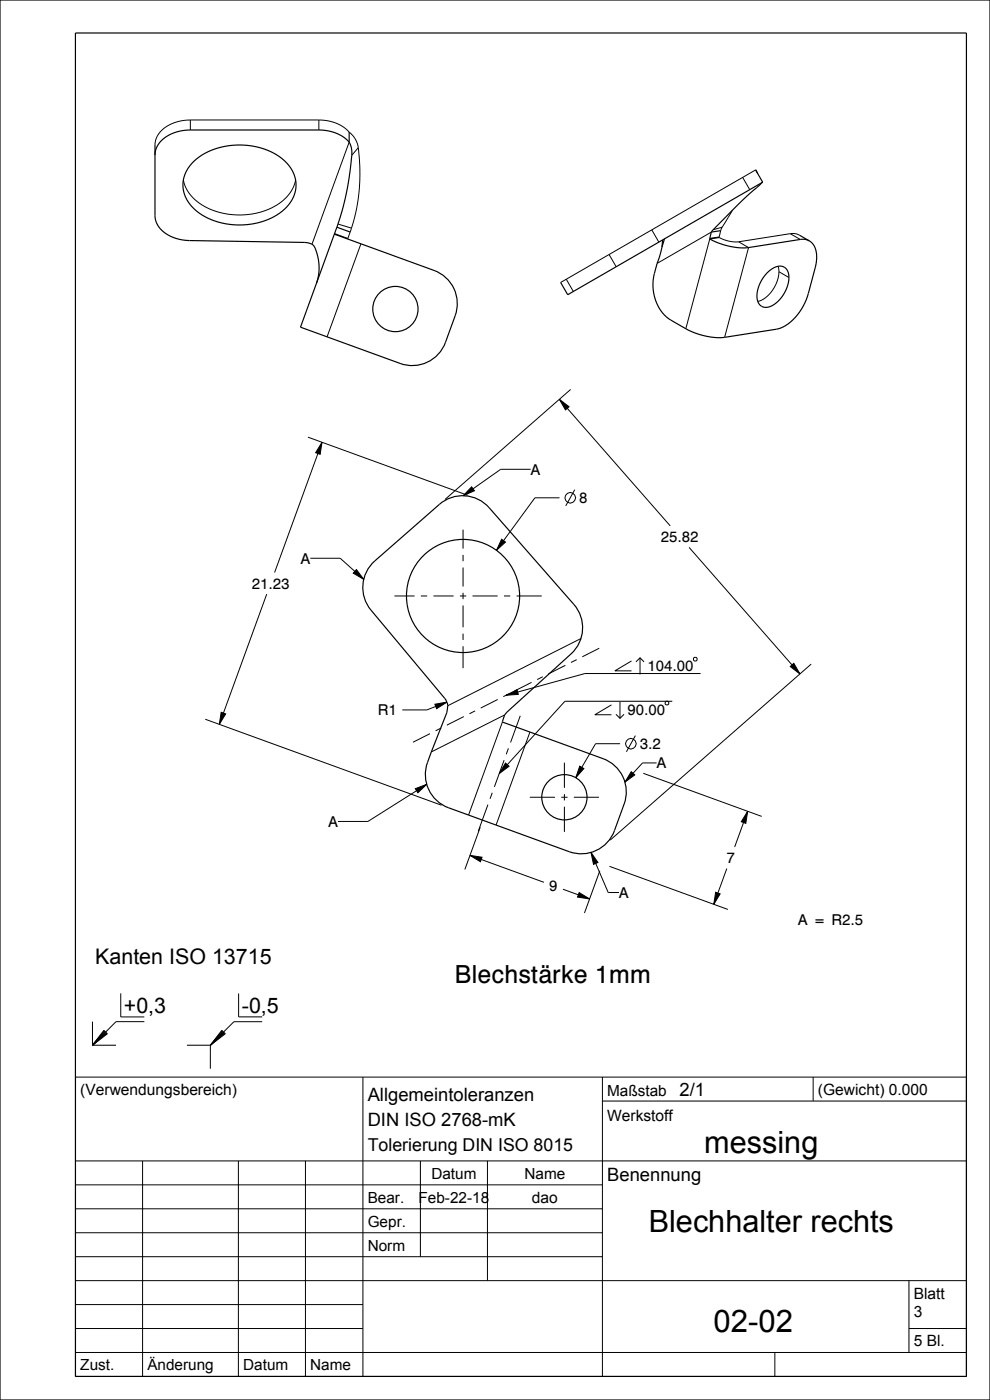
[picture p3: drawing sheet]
<svg xmlns="http://www.w3.org/2000/svg" width="210mm" height="297mm" viewBox="0 0 210 297" stroke-linecap="round" stroke-linejoin="round" font-family="sans-serif">
<g fill="none" stroke="#000" stroke-width=".21">
<path d="M40.4 25.5a7.6 7.6 0 0 0-7.3 3.8l-.2 1.5M40.4 25.5v2.1M40.4 25.5h27.2M67.6 25.5a8.4 8.4 0 0 1 8.3 5.4l.1 .4M67.6 25.5v2.1M74.1 30.1l-7.9 21.7M76 31.3a39 39 0 0 1-1.4 17.1M76 31.3l-1.4 1.6M157.5 37.6l1.5 2.6M160.3 36.1l-41.4 23.8M160.3 36l.1 .1M71 49.6l2.8 1"/>
<path d="M71.7 47.5l2.9 .9M74.6 48.4l-.9 2.3M76.6 51.7l-7.2 19.8M120.1 59.2l1.5 2.6M129.2 54l1.5 2.6M138.3 48.8l1.5 2.6M140.8 50.7l.1 .2M150.6 50.7l-5.1 19M150.9 49.2l-11.5 6.7M152.6 50.3a6.3 6.3 0 0 0 4.1 1M152.6 50.3l-2 .3M153.2 48.2l-.6 2.1"/>
<path d="M153.2 48.2l-1.9 .5M155.3 44.6l-2.1 3.6M156.7 51.3l2.1 1.2-5.1 19.1M167.6 49.6h1.1l.9 .3M167.6 49.6l-10.9 1.7M167.6 49.6l2.1 1.2M65.3 92.7l33.9 12.4M68.3 93.8l-.4 2.6-.9-.4zM68.3 93.8l-10.1 27.7M112.6 99.6h-6.4l-7.9 5.6M118.7 84.7l2 1.6-.8 .7zM118.7 84.7l23.5 26.9"/>
<path d="M121 82.6l-26.6 23.4M65.8 118.4h6.4l5 4.5M100 103.3l.6 .8-2.3 1.1zM106.4 114.4l.8 .6-1.9 1.7zM118.7 105.6h-5.2l-8.2 11.1M121.9 103.9l-1.9 3.4M146.2 116.1l23.5 26.9M56.6 126l-10.1 27.7M75.6 120.8l1.6 2.1-2.3-1.3zM123.2 135.5l-28.2 14.2M135.8 139.6v3.5M147.3 139.5h.4l.2 .1v.4l-.2 .2h-.4l-.2-.2v-.4z"/>
<path d="M43.5 152.6l50.2 18.2M46.9 151.1l1 .4-1.4 2.2zM92.2 149.4l2.6-.5-2.2 1.4zM94.8 148.9l-4.3 1.7h-5.2M107 151.7l-15.5 7.8M107.4 147.5l2.3-1.2 .2 1zM129.7 149.5l-3.5 2.1h3.5M130.7 151.5l.8 .9 .9-.9M131.5 148.9v3.5M131.5 157.8h-5.2l-4.2 7.2M134 140.2l-3.6 2.1h3.6M134.8 156.1l-1.9 3.4"/>
<path d="M134.9 140.4l.9-.8 .8 .8M141.3 148.8h.4l.2 .2v.3l-.2 .2h-.4l-.2-.2v-.3zM142.6 148.8h-22.8l-13.9 15.3M148.6 142.9h-24.5l-16.7 4.6M167.6 141.4l.8-.7 1.3 2.3zM172.1 140.9l-42.7 37.3M88.1 167.3l2.4-.9-1.9 1.8zM90.5 166.4l-12.5 7.9h-6.3M101.9 175.5l-3.3 9M107.2 161.9l.8 .7-2.1 1.5zM123 162.5l.9 .5-1.8 2zM133.9 163.7l.8 .7-2.1 1.5z"/>
<path d="M136.5 164.1l25.1 9.1M139.3 161.9h-3l-3.7 4M158.6 172.1l-.4 2.6-1-.4zM158.6 172.1l-2.8 7.6M99.7 181.5l2.6 .4-.4 .9zM99.7 181.5l15.7 5.7M119.4 188.6l5.7 2.1M122.9 189.4l2.2 1.3-2.6-.4zM125.4 180.8l1.4 2.2-.9 .4zM125.4 180.8l3.6 8.5h2.3M127.2 184.7l-3.2 9M129.3 183.8l25.1 9.1"/>
<path d="M151.8 189.3l1 .3-1.4 2.2zM154.2 184.3l-2.8 7.5M19.6 216.7v5M22 218.6l.8 .7-3.2 2.4zM22.2 218.7l-2.6 3M22.3 218.8l-2.7 2.9M22.4 218.9l-2.8 2.8M22.5 219l-2.9 2.7M22.6 219.1l-3 2.6M22.7 219.2l-3.1 2.5M25.6 210.7v5h5M30.6 216.7h-6l-2.2 2.2"/>
<path d="M47.1 218.6l.7 .7-3.2 2.4zM47.2 218.7l-2.6 3M47.3 218.8l-2.7 2.9M47.4 218.9l-2.8 2.8M47.5 219l-2.9 2.7M47.6 219.1l-3 2.6M47.7 219.2l-3.1 2.5M50.6 210.8v4.9h5M55.6 216.8h-6l-2.2 2.1M16 228.5h189v63.5h-189zM19.6 221.7h5M39.7 221.7h4.9"/>
<path d="M44.6 221.7v5M77 228.5v63.5M127.8 233.6h77.2M127.8 228.5v63.5M172.5 228.5v5.1M16 246.3h189M16 251.4h111.8M16 256.4h111.8M30.2 246.3v45.7M50.6 246.3v45.7M64.8 246.3v45.7M89.2 246.3v20.3"/>
<path d="M103.4 246.3v25.4M16 261.5h111.8M16 266.6h111.8M16 271.7h189M16 276.8h61M192.8 271.7v15.2M16 281.8h61M16 286.9h189M164.4 286.9v5.1M192.8 281.8h12.2"/>
<circle cx="120.9" cy="105.6" r="1.12"/>
<circle cx="133.8" cy="157.8" r="1.12"/>
</g>
<g fill="#000">
<path d="M68.3 93.8l-.4 2.6-.9-.4zM118.7 84.7l2 1.6-.8 .7zM100 103.3l.6 .8-2.3 1.1zM106.4 114.4l.8 .6-1.9 1.7zM75.6 120.8l1.6 2.1-2.3-1.3zM46.9 151.1l1 .4-1.4 2.2zM92.2 149.4l2.6-.5-2.2 1.4zM107.4 147.5l2.3-1.2 .2 1zM167.6 141.4l.8-.7 1.3 2.3zM88.1 167.3l2.4-.9-1.9 1.8zM107.2 161.9l.8 .7-2.1 1.5zM123 162.5l.9 .5-1.8 2z"/>
<path d="M133.9 163.7l.8 .7-2.1 1.5zM158.6 172.1l-.4 2.6-1-.4zM99.7 181.5l2.6 .4-.4 .9zM122.9 189.4l2.2 1.3-2.6-.4zM125.4 180.8l1.4 2.2-.9 .4zM151.8 189.3l1 .3-1.4 2.2z"/>
</g>
<g fill="none" stroke="#000" stroke-width=".25">
<path d="M0 0h210v297h-210zM16 7h189v285h-189zM32.9 30.8v14.9a5.6 5.6 0 0 0 4.5 4.9l2.7 .4 24.4 .4a2.11 2.11 0 0 1 2.3 1.2 10.4 10.4 0 0 1 .3 7.5M74.1 30.1l.5 1.5a16.3 16.3 0 0 1-.4 4.9 55 55 0 0 1-2.7 11.7M74.1 30.1a8.4 8.4 0 0 0-6.5-2.5h-27.2a7.6 7.6 0 0 0-7.3 3.9l-.2 1.4M74.1 28v2.1M160.3 36.1l1.5 2.5-41.4 23.9-1.5-2.6M160.4 36.1l.3 .6M161.8 38.7l-4.5 4-6.4 6.5M71.5 48.2l-7.8 21.2 21.2 7.7a7.5 7.5 0 0 0 9.6-4.5l2-5.6a7.5 7.5 0 0 0-4.4-9.6l-21.2-7.7M71.5 48.2l2.8 1M140.6 50.9l-.2 1.6"/>
<path d="M140.9 50.7l-.5 1.8M150.6 50.7a14.8 14.8 0 0 0 8.2 1.8l11.1-1.7h.9l.9 .3M150.9 49.2l-.3 1.5M152.5 50.4l-1.9 .3M152.9 48.9l-2 .3M169.6 49.9l2.1 1.2M171.7 51.1a4.4 4.4 0 0 1 1.4 4.8l-1.6 6.4a10.9 10.9 0 0 1-6.4 7.5l-11.4 1.8a14.8 14.8 0 0 1-8.2-1.9l-3.2-1.8a9.1 9.1 0 0 1-3.5-9.9l1.6-5.5M106.6 153.2l.4-1.5 .6-.6 13.5-12.4a7.5 7.5 0 0 0 .6-10.5l-17.9-20.5a7.5 7.5 0 0 0-10.6-.7l-13.7 12a7.5 7.5 0 0 0-.8 10.4l16 19.3a3 3 0 0 1 .1 2.4l-3.3 8.4a9.9 9.9 0 0 0-1.1 6.5 7.5 7.5 0 0 0 4.8 5.4l4.2 1.5M112.4 155.3l15.5 5.6a7.5 7.5 0 0 1 4.5 9.7l-2.1 5.6a7.5 7.5 0 0 1-9.6 4.5l-15.5-5.7"/>
</g>
<!-- layer: 02___PRT_ALL_AXES -->
<g fill="none" stroke="#000" stroke-width=".25">
<path d="M40.8 34.5a15.1 15.1 0 0 1 16-2.6 8.6 8.6 0 0 1 6 7.3 8.3 8.3 0 0 1-5.3 7.1 15.5 15.5 0 0 1-16.2-1.9 6.6 6.6 0 0 1-.5-9.9zM162.8 57.9a2.98 2.98 0 0 1 3.8-1.1 3.4 3.4 0 0 1 .5 3.8 5.9 5.9 0 0 1-4.7 4.6 2.2 2.2 0 0 1-1.8-2.8 7.7 7.7 0 0 1 2.2-4.5zM106.6 153.2l5.8 2.1M99.4 172.9l5.8 2.1"/>
<circle cx="83.9" cy="65.6" r="4.8"/>
<circle cx="98.2" cy="126.4" r="12"/>
<circle cx="119.7" cy="169.1" r="4.8"/>
</g>
<g fill="none" stroke="#000" stroke-width=".21">
<path d="M38.9 38.2a9 9 0 0 0 6.4 6.5 15.3 15.3 0 0 0 15.3-2.7 7.3 7.3 0 0 0 2.1-3.8M165.1 56.5l.1 1.1M165.2 57.6a6.9 6.9 0 0 1-4.4 6.3M165.2 57.6l2.1 1.3M98.2 112.4v4M98.2 117.7v1.4M83.7 126.4h4.2M89.3 126.4h1.3M92 126.4h4.2M97.6 126.4h1.3M98.2 120.4v4M98.2 125.8v1.3"/>
<path d="M98.2 128.4v4.7M98.2 134.4v1.4M98.2 137.1v4.6M100.2 126.4h5.4M106.9 126.4h1.3M109.6 126.4h5.3M122.3 139.9h.1M122.3 139.9l-1.2 .6M127.1 137.5l-3.6 1.8M91.2 155.6l-3.6 1.9M93.6 154.4l-1.2 .6M98.4 152l-3.6 1.8"/>
<path d="M100.8 150.8l-1.2 .6M105.6 148.4l-3.6 1.8M106.6 153.2l-7.2 19.7M107.8 158.8l-.4 1.2M108 147.2l-1.2 .6M110.4 151.9l-2.1 5.6M112.4 155.3l-7.2 19.7M112.8 144.8l-3.6 1.8M115.1 143.6l-1.2 .6M119.9 141.1l-3.6 1.9M103.5 170.7l-2.1 5.7M104.4 168.2l-.4 1.2"/>
<path d="M106.9 161.3l-2 5.6M112.4 169.1h5.3M119.1 169.1h1.3M119.7 161.8v5.3M119.7 168.5v1.3M119.7 171.1v5.4M121.7 169.1h5.4"/>
</g>
<text font-size="6.6" x="151.4" y="282.5">02-02</text>
<g font-size="6.5">
<text x="149.4" y="244.6">messing</text>
<text x="137.6" y="261.4">Blechhalter rechts</text>
</g>
<text font-size="5.3" x="96.4" y="208.6">Blechstärke 1mm</text>
<g font-size="4.5">
<text x="20.2" y="204.6">Kanten ISO 13715</text>
<text x="26.3" y="214.9">+0,3</text>
<text x="51.3" y="214.9">-0,5</text>
</g>
<g font-size="3.9">
<text x="78" y="233.6">Allgemeintoleranzen</text>
<text x="144.2" y="232.5">2/1</text>
<text x="78" y="239">DIN ISO 2768-mK</text>
<text x="128.8" y="250.6">Benennung</text>
</g>
<text font-size="3.8" x="78" y="244.2">Tolerierung DIN ISO 8015</text>
<g font-size="3.3">
<text x="17" y="232.3">(Verwendungsbereich)</text>
<text x="128.8" y="232.5">Maßstab</text>
<text x="173.5" y="232.3">(Gewicht) 0.000</text>
<text x="128.8" y="237.8">Werkstoff</text>
<text x="91.5" y="250.1">Datum</text>
<text x="111.3" y="250.1">Name</text>
<text x="78" y="255.1">Bear.</text>
<text x="88.8" y="255.1">Feb-22-18</text>
<text x="112.8" y="255.2">dao</text>
<text x="78" y="260.2">Gepr.</text>
<text x="78" y="265.3">Norm</text>
<text x="193.8" y="275.5">Blatt</text>
<text x="193.8" y="279.3">3</text>
<text x="193.8" y="285.7">5 Bl.</text>
<text x="17" y="290.7">Zust.</text>
<text x="31.3" y="290.7">Änderung</text>
<text x="51.6" y="290.7">Datum</text>
<text x="65.8" y="290.7">Name</text>
</g>
<g font-size="3.2">
<text x="112.6" y="100.7">A</text>
<text x="122.9" y="106.7">8</text>
<text x="63.7" y="119.6">A</text>
<text x="140.2" y="115">25.82</text>
<text x="53.4" y="124.9">21.23</text>
<text x="137.4" y="142.3">104.00</text>
<text x="80.2" y="151.8">R1</text>
<text x="133.1" y="151.6">90.00</text>
<text x="135.7" y="158.9">3.2</text>
<text x="139.3" y="163">A</text>
<text x="69.6" y="175.4">A</text>
<text x="154.1" y="183.1">7</text>
<text x="116.5" y="189.1">9</text>
<text x="131.3" y="190.5">A</text>
<text x="169.2" y="196.3">A = R2.5</text>
</g>
</svg>
